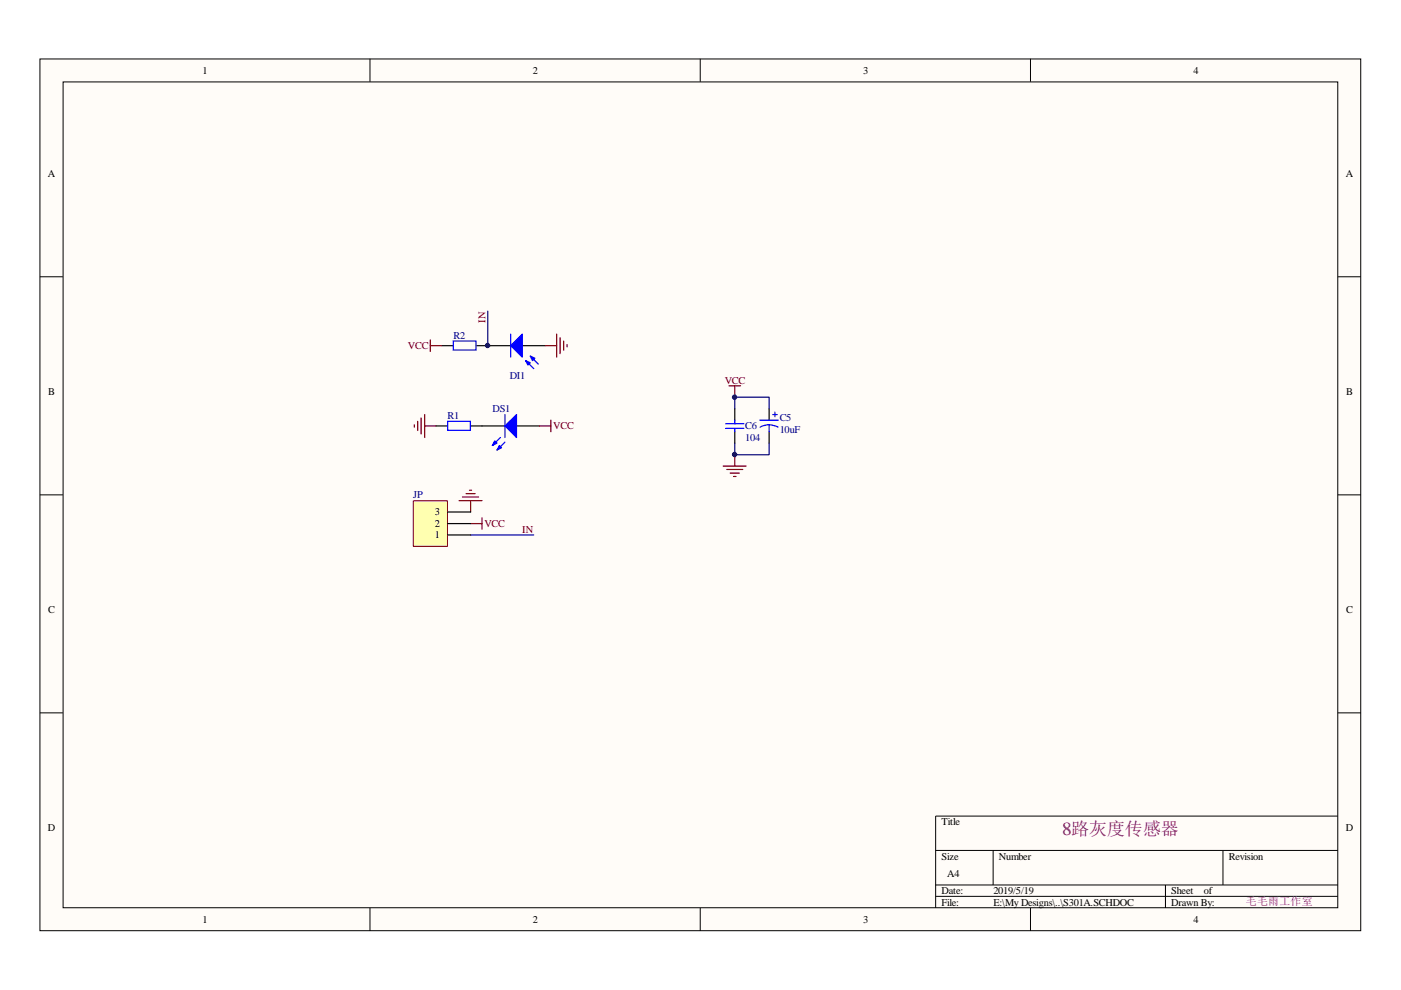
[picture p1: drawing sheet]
<svg xmlns="http://www.w3.org/2000/svg" width="297mm" height="210mm" viewBox="0 0 297 210" stroke-linecap="round" stroke-linejoin="round" font-family="sans-serif">
<path d="M8.5 12.5h280v184.8h-280z" fill="#fffcf8"/>
<path d="M8.5 12.5h280v184.8h-280z" fill="none" stroke="#000" stroke-width=".21"/>
<path d="M13.4 17.4h270.2v175.1h-270.2z" fill="#fffcf8"/>
<g fill="none" stroke="#000" stroke-width=".21">
<path d="M13.4 17.4h270.2v175.1h-270.2zM78.4 12.5v4.8M148.5 12.5v4.8M218.5 12.5v4.8M8.5 58.7h4.8M283.6 58.7h4.9M8.5 104.9h4.8M283.6 104.9h4.9M8.5 151.1h4.8M283.6 151.1h4.9M283.6 173h-85.2v19.5M78.4 192.5v4.9"/>
<path d="M148.5 192.5v4.9M198.4 180.3h85.2M198.4 187.6h85.2M198.4 190h85.2M210.6 180.3v7.3M218.5 192.5v4.9M247.1 187.6v4.9M259.3 180.3v7.3"/>
</g>
<path d="M93.7 73.3h2.4M101 73.3h7.3M110.7 73.3h4.9M92.5 90.3h2.4M99.8 90.3h7.3M109.5 90.3h4.9" fill="none" stroke="#000" stroke-width=".25"/>
<g fill="#00f" stroke="#00f" stroke-width=".25">
<path d="M107.1 90.3l2.4-2.4v4.9z" fill-rule="evenodd"/>
<path d="M104.9 93.5l.5 .5-1 .5z" fill-rule="evenodd"/>
<path d="M105.9 94.5l.4 .4-.9 .5z" fill-rule="evenodd"/>
<path d="M108.3 73.3l2.4-2.5v4.9z" fill-rule="evenodd"/>
<path d="M111.5 76.5l.9 .4-.5 .5z" fill-rule="evenodd"/>
<path d="M112.4 75.5l1 .5-.5 .5z" fill-rule="evenodd"/>
</g>
<path d="M96.1 72.3h4.8v1.9h-4.8zM108.3 70.8v4.9M111.5 76.5l1.7 1.7M112.4 75.5l1.7 1.7M94.9 89.3h4.8v1.9h-4.8zM106.1 92.8l-1.7 1.7M107.1 93.7l-1.7 1.7M107.1 87.9v4.9" fill="none" stroke="#00f" stroke-width=".25"/>
<path d="M103.4 66v7.3M99.8 113.4h13.4" fill="none" stroke="#000080" stroke-width=".25"/>
<g fill="none" stroke="#800000" stroke-width=".25">
<path d="M91.2 73.3h2.5M91.2 72.1v2.4M115.6 73.3h2.4M118 70.8v4.9M118.7 71.6v3.4M119.5 72.3v2M120.2 73v.5M87.8 90.1v.5M88.6 89.3v2M89.3 88.6v3.4M90 90.3h2.5M90 87.9v4.9"/>
<path d="M114.4 90.3h2.4M116.8 89.1v2.4M97.3 106.1h4.9M98 105.4h3.5M98.8 104.7h2M99.5 103.9h.5M99.8 111h2.4M99.8 106.1v2.5M102.2 109.8v2.4"/>
</g>
<path d="M87.7 106.2h7.2v9.6h-7.2z" fill="#ffffb0"/>
<path d="M87.6 106.2h7.3v9.6h-7.3z" fill="none" stroke="#800000" stroke-width=".21"/>
<path d="M155.8 86.7v2.4M155.8 91.5v2.5M163.1 86.7v2.4M163.1 91.5v2.5M94.9 113.4h4.9M94.9 111h4.9M94.9 108.6h4.9" fill="none" stroke="#000" stroke-width=".25"/>
<path d="M153.3 98.8h4.9M154.1 99.5h3.4M154.6 81.8h2.4M155.8 81.8v2.4M155.8 96.4v2.4M154.8 100.3h2M155.5 101h.5" fill="none" stroke="#800000" stroke-width=".25"/>
<path d="M153.8 90.8h3.9M153.8 89.8h3.9M155.8 89.1v.7M155.8 90.8v.7M161.1 89.1h3.9M163.1 90.1l1.9 .5M163.1 90.1h-.8l-1.1 .5M163.1 90.1v1.4M163.8 87.9h1M164.3 87.4v1" fill="none" stroke="#00f" stroke-width=".25"/>
<path d="M155.8 86.7v-2.5h7.3v2.5M155.8 94v2.4h7.3v-2.4" fill="none" stroke="#000080" stroke-width=".25"/>
<g fill="#000080" stroke="#000080" stroke-width=".21">
<circle cx="103.4" cy="73.3" r=".46"/>
<circle cx="155.7" cy="96.4" r=".46"/>
<circle cx="155.7" cy="84.2" r=".46"/>
</g>
<text font-size="3.9" fill="#800080" x="225.2" y="177">8路灰度传感器</text>
<text font-size="2.3" fill="#800080" x="264.2" y="192">毛毛雨工作室</text>
<g font-size="2.2">
<text x="43" y="15.6">1</text>
<text x="113" y="15.6">2</text>
<text x="183" y="15.6">3</text>
<text x="253" y="15.6">4</text>
<text x="10.2" y="37.5">A</text>
<text x="285.4" y="37.5">A</text>
<text x="10.2" y="83.7">B</text>
<text x="285.4" y="83.7">B</text>
<text x="92.2" y="111.7">2</text>
<text x="92.2" y="109.3">3</text>
<text x="92.2" y="114.1">1</text>
<text x="10.2" y="129.9">C</text>
<text x="285.4" y="129.9">C</text>
<text x="10.2" y="176.2">D</text>
<text x="199.6" y="174.9">Title</text>
<text x="285.3" y="176.2">D</text>
<text x="199.6" y="182.3">Size</text>
<text x="200.8" y="185.9">A4</text>
<text x="211.8" y="182.3">Number</text>
<text x="260.5" y="182.3">Revision</text>
<text x="199.6" y="189.5">Date:</text>
<text x="199.6" y="192">File:</text>
<text x="210.6" y="189.5">2019/5/19</text>
<text x="210.6" y="192">E:\My Designs\..\S301A.SCHDOC</text>
<text x="248.3" y="189.5">Sheet</text>
<text x="248.3" y="192">Drawn By:</text>
<text x="255.2" y="189.5">of</text>
<text x="43" y="195.6">1</text>
<text x="113" y="195.6">2</text>
<text x="183" y="195.6">3</text>
<text x="253" y="195.6">4</text>
</g>
<g font-size="2.2" fill="#000080">
<text x="96.1" y="71.8">R2</text>
<text x="108.1" y="80.4">DI1</text>
<text x="94.9" y="88.9">R1</text>
<text x="104.4" y="87.4">DS1</text>
<text x="165.3" y="89.3">C5</text>
<text x="158" y="91">C6</text>
<text x="158" y="93.5">104</text>
<text x="165.3" y="91.8">10uF</text>
<text x="87.6" y="105.6">JP</text>
</g>
<g font-size="2.2" fill="#800000">
<text x="102.9" y="68.4" transform="rotate(-90 102.9 68.4)">IN</text>
<text x="86.5" y="74">VCC</text>
<text x="153.7" y="81.3">VCC</text>
<text x="117.3" y="91">VCC</text>
<text x="102.7" y="111.7">VCC</text>
<text x="110.7" y="113">IN</text>
</g>
</svg>
